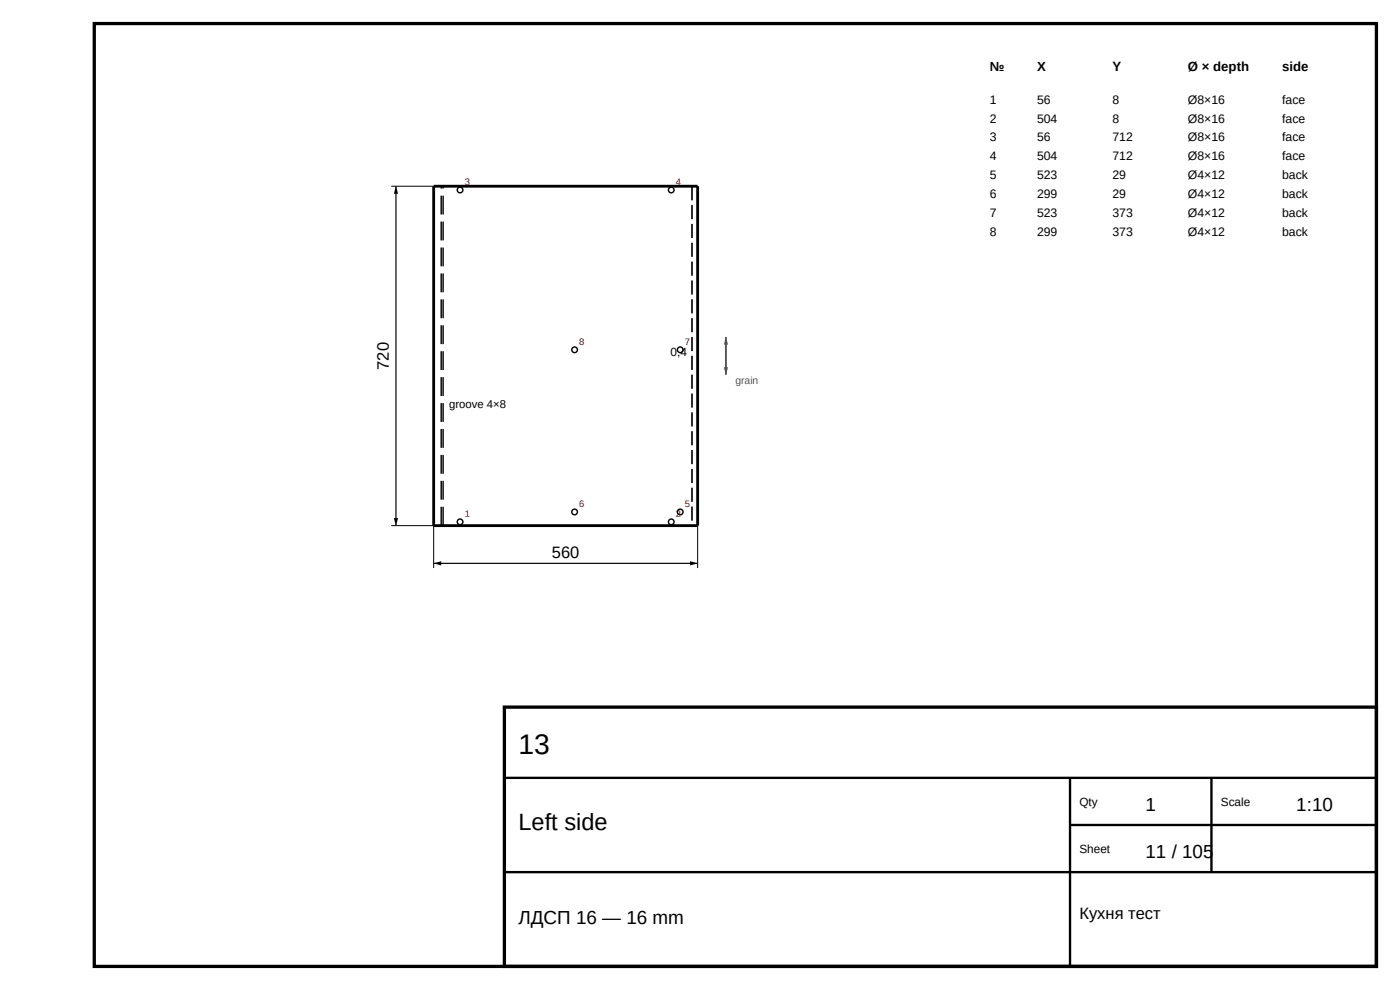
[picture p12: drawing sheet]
<svg xmlns="http://www.w3.org/2000/svg" width="297mm" height="210mm" viewBox="0 0 297 210" stroke-linecap="round" stroke-linejoin="round" font-family="sans-serif">
<path d="M20 5h272v200h-272zM107 150h185v55h-185z" fill="none" stroke="#000" stroke-width=".7" stroke-linecap="butt"/>
<path d="M107 165h185M227 165v40M227 175h65M257 165v20M107 185h185" fill="none" stroke="#000" stroke-width=".5"/>
<path d="M92 39.5h56v72h-56z" fill="none" stroke="#000" stroke-width=".6"/>
<path d="M146.8 39.5v72" fill="none" stroke="#000" stroke-width=".35" stroke-dasharray="3 1" stroke-linecap="butt"/>
<path d="M93.6 111.5v-72M94 111.5v-72" fill="none" stroke="#000" stroke-width=".3" stroke-dasharray="4 1.5" stroke-linecap="butt"/>
<path d="M83 39.5h9M83 111.5h9v9M148 111.5v9" fill="none" stroke="#000" stroke-width=".21"/>
<path d="M84 39.5v72M92 119.5h56" fill="none" stroke="#000" stroke-width=".25"/>
<path d="M84 39.5l.5 1.6h-1zM83.5 109.9h1l-.5 1.6zM92 119.5l1.6-.5v1zM146.4 119l1.6 .5-1.6 .5z" fill="#000"/>
<path d="M154 71.5v8" fill="none" stroke="#555" stroke-width=".4"/>
<g fill="#555">
<path d="M153.6 77.9h.8l-.4 1.6z"/>
<path d="M154 71.5l.4 1.6h-.8z"/>
</g>
<g fill="none" stroke="#000" stroke-width=".3">
<circle cx="97.6" cy="40.3" r=".6"/>
<circle cx="142.4" cy="40.3" r=".6"/>
<circle cx="121.9" cy="74.2" r=".6"/>
<circle cx="144.3" cy="74.2" r=".6"/>
<circle cx="97.6" cy="110.7" r=".6"/>
<circle cx="121.9" cy="108.6" r=".6"/>
<circle cx="142.4" cy="110.7" r=".6"/>
<circle cx="144.3" cy="108.6" r=".6"/>
</g>
<text font-size="6" x="110" y="160">13</text>
<text font-size="5" x="110" y="176">Left side</text>
<g font-size="4">
<text x="243" y="172">1</text>
<text x="275" y="172">1:10</text>
<text x="243" y="182">11 / 105</text>
<text x="110" y="196">ЛДСП 16 — 16 mm</text>
</g>
<g font-size="3.5">
<text x="82.5" y="78.4" transform="rotate(-90 82.5 78.4)">720</text>
<text x="117.1" y="118.3">560</text>
<text x="229" y="195">Кухня тест</text>
</g>
<g font-size="2.8">
<text x="210" y="15">№</text>
<text x="220" y="15">X</text>
<text x="236" y="15">Y</text>
<text x="252" y="15">Ø × depth</text>
<text x="272" y="15">side</text>
</g>
<g font-size="2.6">
<text x="210" y="22">1</text>
<text x="220" y="22">56</text>
<text x="236" y="22">8</text>
<text x="252" y="22">Ø8×16</text>
<text x="272" y="22">face</text>
<text x="210" y="26">2</text>
<text x="220" y="26">504</text>
<text x="236" y="26">8</text>
<text x="252" y="26">Ø8×16</text>
<text x="272" y="26">face</text>
<text x="210" y="30">3</text>
<text x="210" y="34">4</text>
<text x="220" y="30">56</text>
<text x="220" y="34">504</text>
<text x="236" y="30">712</text>
<text x="236" y="34">712</text>
<text x="252" y="30">Ø8×16</text>
<text x="252" y="34">Ø8×16</text>
<text x="272" y="30">face</text>
<text x="272" y="34">face</text>
<text x="210" y="38">5</text>
<text x="220" y="38">523</text>
<text x="236" y="38">29</text>
<text x="252" y="38">Ø4×12</text>
<text x="272" y="38">back</text>
<text x="210" y="42">6</text>
<text x="210" y="46">7</text>
<text x="220" y="42">299</text>
<text x="220" y="46">523</text>
<text x="236" y="42">29</text>
<text x="236" y="46">373</text>
<text x="252" y="42">Ø4×12</text>
<text x="252" y="46">Ø4×12</text>
<text x="272" y="42">back</text>
<text x="272" y="46">back</text>
<text x="210" y="50">8</text>
<text x="220" y="50">299</text>
<text x="236" y="50">373</text>
<text x="252" y="50">Ø4×12</text>
<text x="272" y="50">back</text>
</g>
<g font-size="2.5">
<text x="142.3" y="75.5">0,4</text>
<text x="229" y="171">Qty</text>
<text x="259" y="171">Scale</text>
<text x="229" y="181">Sheet</text>
</g>
<text font-size="2.4" x="95.3" y="86.5">groove 4×8</text>
<text font-size="2.2" fill="#555" x="156" y="81.5">grain</text>
<g font-size="2" fill="#a00">
<text x="98.6" y="39.3">3</text>
<text x="143.4" y="39.3">4</text>
<text x="122.9" y="73.2">8</text>
<text x="145.3" y="73.2">7</text>
<text x="122.9" y="107.6">6</text>
<text x="145.3" y="107.6">5</text>
<text x="98.6" y="109.7">1</text>
<text x="143.4" y="109.7">2</text>
</g>
</svg>
